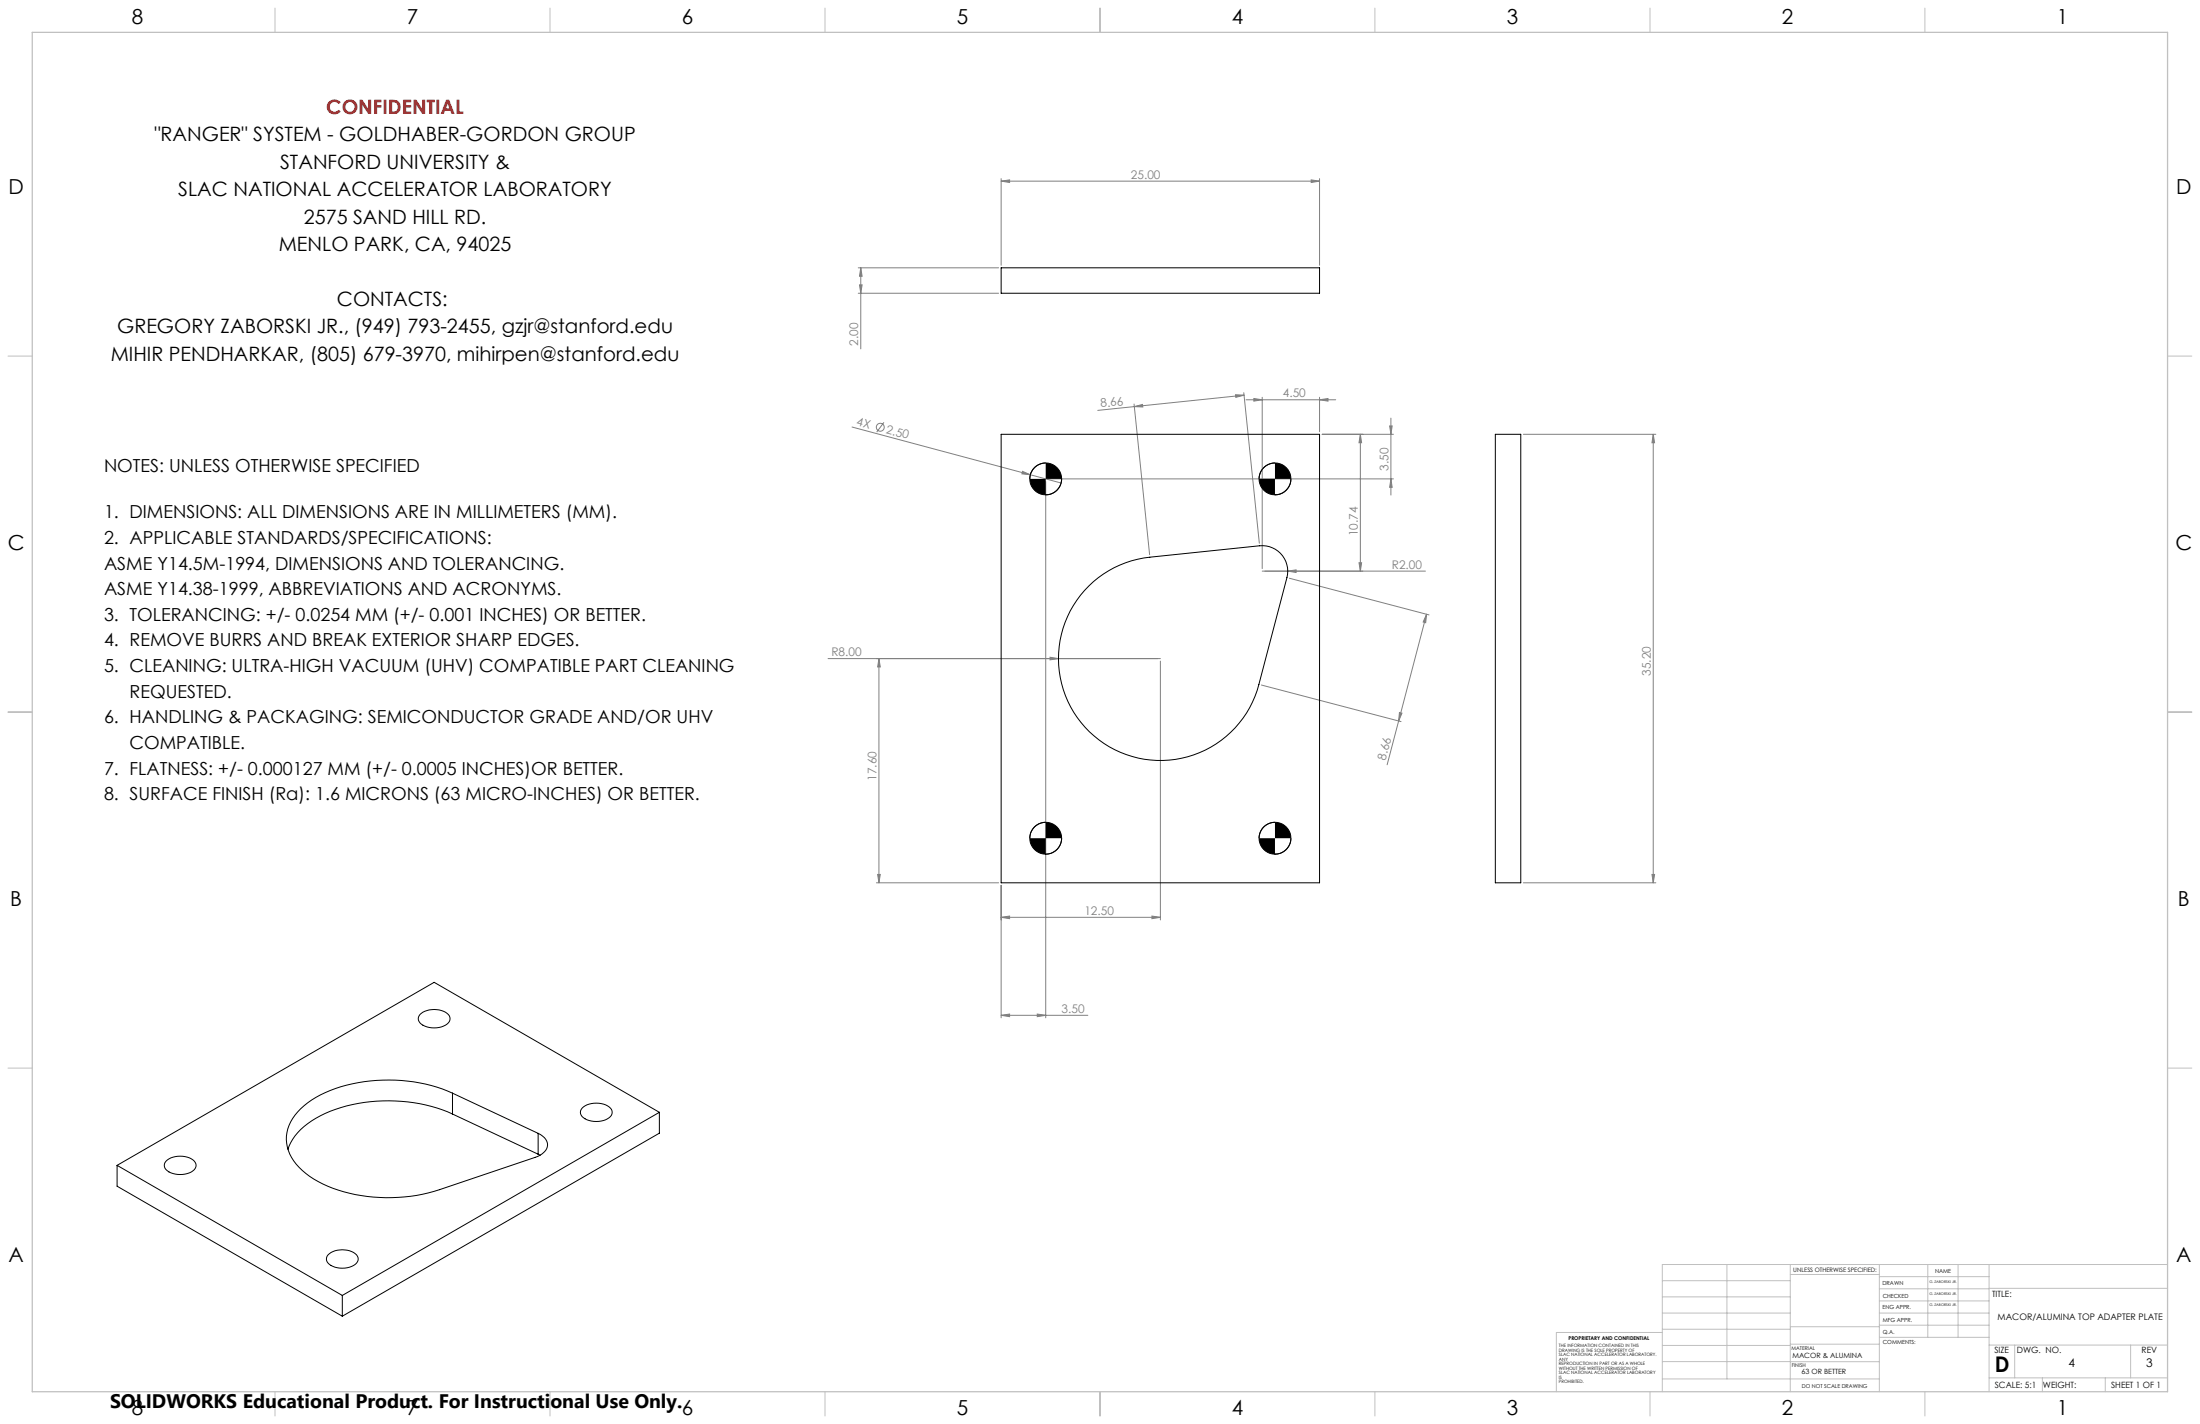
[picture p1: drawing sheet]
<svg xmlns="http://www.w3.org/2000/svg" width="864mm" height="559mm" viewBox="0 0 864 559" stroke-linecap="round" stroke-linejoin="round" font-family="sans-serif">
<g fill="none" stroke="#808080" stroke-width=".39">
<path d="M393 71.1l3.3-.5v1zM393 70.1v34M393 71.1h125M514.7 70.6l3.3 .5-3.3 .5zM518 70.1v34M336.9 115.1h55.1M336.9 105.1h55.1M337.4 111.8h1l-.5 3.3zM337.9 105.1l.5 3.3h-1zM337.9 105.1v31.8M445.2 158.5l6.1 59.2M445.2 159.6l-14.3 1.4"/>
<path d="M445.2 159.6l3.3-.9 .1 1zM485 154.9l3.4 .2-3.3 .8zM488.2 154.1l6.1 59.1M488.4 155.1l-43.2 4.5M489.1 156.9h35.2M492.2 156.4l3.3 .5-3.3 .5zM495.5 155.9v67.2M518 156.9l3.3-.5v1zM518 155.9v13.5M334.5 167.6l70 18.7M347 165.7l-2.9 3.9M519 170.4h28"/>
<path d="M534 170.4l.5 3.3h-1zM534 170.4v53.7M545.5 167.1h1l-.5 3.3zM546 164.1v30.2M598 170.4h52M649 170.4l.5 3.3h-1zM649 170.4v176M401.4 185l3.1 1.3-3.4-.4zM404.5 186.3l12 3.2M410.5 188.9v210.5M411.5 187.9h135.5M546 187.9l.5 3.3h-1z"/>
<path d="M495.5 224.1h64M505.5 224.1l3.3-.5v1zM506.1 226.9l54.9 14.4M533.5 220.8h1l-.5 3.3zM325 258.4h130.5M345 258.4l.5 3.3h-1zM345 258.4v88M412.2 257.9l3.3 .5-3.3 .5zM455.5 259.4v101.6M560 241l-15.5 59.1M560 241l-.4 3.4-.9-.3zM495.2 268.8l54.8 14.4"/>
<path d="M549.3 279.6l1 .3-1.3 3zM344 346.4h48M344.5 343.1h1l-.5 3.3zM393 360l3.3-.5v1zM393 347.4v52M393 360h62.5M452.2 359.5l3.3 .5-3.3 .5zM598 346.4h52M648.5 343.1h1l-.5 3.3zM393 398.4l3.3-.5v1.1zM393 398.4h34M407.2 397.9l3.3 .5-3.3 .6z"/>
<circle cx="345.6" cy="167.7" r="1.55"/>
</g>
<path d="M410.5 181.7a6.2 6.2 0 0 0-6.3 6.2M416.7 187.9a6.2 6.2 0 0 1-6.2 6.3M500.5 181.7a6.3 6.3 0 0 0-6.3 6.2M506.7 187.9a6.2 6.2 0 0 1-6.2 6.3M410.5 322.7a6.2 6.2 0 0 0-6.3 6.2M416.7 328.9a6.2 6.2 0 0 1-6.2 6.3M500.5 322.7a6.3 6.3 0 0 0-6.3 6.2M506.7 328.9a6.2 6.2 0 0 1-6.2 6.3" fill="none" stroke="#000" stroke-width=".39"/>
<g fill="none" stroke="#c0c0c0" stroke-width=".39">
<path d="M108 3.2v9.5M215.9 3.2v9.5M323.8 3.2v9.5M431.8 3.2v9.5M539.7 3.2v9.5M647.7 3.2v9.5M755.6 3.2v9.5M3.1 139.7h9.6M850.9 139.7h9.5M3.1 279.4h9.6M850.9 279.4h9.5M3.1 419.1h9.6"/>
<path d="M850.9 419.1h9.5M677.9 496.2v44.9M702.8 496.2v49.9M737.7 496.2v49.9M756.7 496.2v28.6M768.6 496.2v28.6M780.8 496.2v49.9M850.9 496.2h-198.4v49.9M652.5 515.3h50.3M652.5 508.9h50.3M652.5 502.6h50.3M702.8 500.1h34.9"/>
<path d="M737.7 510.5h43.1M737.7 505.7h43.1M737.7 501h43.1M737.7 515.3h43.1M780.8 505.6h70.1M652.5 534.3l85.2 .1M652.5 528h50.3M652.5 521.6h50.3M652.5 522.9h-41.6v23.2M702.8 527.5h35M702.8 520.6h35M737.7 520h43.1"/>
<path d="M737.8 524.8h43M780.8 527.8h70.1M790.9 527.8v12.9M836.4 527.8v12.9M108 546.1v9.6M215.9 546.1v9.6M323.8 546.1v9.6M431.8 546.1v9.6M539.7 546.1v9.6M647.7 546.1v9.6M652.5 541.1h85.2M755.6 546.1v9.6"/>
<path d="M780.8 540.7h70.1M801.7 540.7v5.4M826.4 540.7v5.4"/>
</g>
<path d="M12.7 12.7h838.2v533.4h-838.2z" fill="none" stroke="#c0c0c0" stroke-width=".5"/>
<path d="M404.2 328.9a6.2 6.2 0 0 0 6.3 6.3v-6.3zM410.5 322.7v6.2h6.2a6.2 6.2 0 0 0-6.2-6.2zM494.2 328.9a6.2 6.2 0 0 0 6.3 6.3v-6.3zM500.5 322.7v6.2h6.2a6.2 6.2 0 0 0-6.2-6.2zM494.2 187.9a6.2 6.2 0 0 0 6.3 6.3v-6.3zM500.5 181.7v6.2h6.2a6.3 6.3 0 0 0-6.2-6.2zM404.2 187.9a6.2 6.2 0 0 0 6.3 6.3v-6.3zM410.5 181.7v6.2h6.2a6.3 6.3 0 0 0-6.2-6.2z" fill="#000"/>
<g fill="#808080">
<path d="M401.4 185l3.1 1.3-3.4-.4z"/>
<path d="M412.2 257.9l3.3 .5-3.3 .5z"/>
<path d="M505.5 224.1l3.3-.5v1z"/>
<path d="M407.2 397.9l3.3 .5-3.3 .6zM393 398.4l3.3-.5v1.1zM452.2 359.5l3.3 .5-3.3 .5zM393 360l3.3-.5v1zM514.7 70.6l3.3 .5-3.3 .5zM393 71.1l3.3-.5v1z"/>
<path d="M492.2 156.4l3.3 .5-3.3 .5zM518 156.9l3.3-.5v1z"/>
<path d="M445.2 159.6l3.3-.9 .1 1zM485 154.9l3.4 .2-3.3 .8z"/>
<path d="M549.3 279.6l1 .3-1.3 3zM560 241l-.4 3.4-.9-.3z"/>
<path d="M546 187.9l.5 3.3h-1zM545.5 167.1h1l-.5 3.3zM533.5 220.8h1l-.5 3.3zM534 170.4l.5 3.3h-1zM648.5 343.1h1l-.5 3.3zM649 170.4l.5 3.3h-1zM337.4 111.8h1l-.5 3.3zM337.9 105.1l.5 3.3h-1z"/>
<path d="M345 258.4l.5 3.3h-1zM344.5 343.1h1l-.5 3.3z"/>
</g>
<g fill="none" stroke="#000" stroke-width=".39">
<path d="M393 105.1h125v10h-125zM393 170.4h125v176h-125zM587 170.4h10v176h-10zM427.4 229.9a39.7 39.7 0 0 1 24-11.2l43.1-4.5a10 10 0 0 1 10.7 12.5l-11 41.9a40 40 0 0 1-58.8 24.5 40 40 0 0 1-8-63.2zM164.9 398.1a8.6 8.6 0 0 1 11.5 .5 2.94 2.94 0 0 1-2.3 4.1 8.4 8.4 0 0 1-9.6-1.8 2.24 2.24 0 0 1 .4-2.8zM177.6 429a64 64 0 0 0-51.8 .6 22.8 22.8 0 0 0-13.2 14.8 16.6 16.6 0 0 0 7.5 16.1 54.9 54.9 0 0 0 36.3 9.4l7.2-.8 6.8-1.6 39.6-13.3a5.8 5.8 0 0 0 4.9-5.6 5.8 5.8 0 0 0-3.7-3.9M177.6 437.2a63.6 63.6 0 0 0-51.8 .6 24.1 24.1 0 0 0-12.8 13.2M177.6 429l33.6 15.7M177.6 429v8.2M177.6 437.2l33.6 15.7M228.5 434.9a8.6 8.6 0 0 1 11.5 .5 2.96 2.96 0 0 1-2.3 4 8.5 8.5 0 0 1-9.6-1.8 2.25 2.25 0 0 1 .4-2.7zM258.8 436.5l-124.4 71.9"/>
<path d="M258.8 436.5v8.2l-124.4 71.8M258.8 436.5l-88.4-51-124.4 71.8M46 457.3l88.4 51.1M46 457.3v8.2l88.4 51M65.2 455.7a8.9 8.9 0 0 1 11.1 0 2.61 2.61 0 0 1-1.2 4.2 9.2 9.2 0 0 1-9.9-.9 2.34 2.34 0 0 1 0-3.3zM211.2 444.7v8.2M211.2 452.9l.8 .4M128.8 492.4a8.9 8.9 0 0 1 11.1 0 2.6 2.6 0 0 1-1.1 4.2 8.7 8.7 0 0 1-10.4-1.4l-.2-.6a2.39 2.39 0 0 1 .6-2.2zM134.4 508.4v8.1"/>
<circle cx="410.5" cy="187.9" r="6.2"/>
<circle cx="500.5" cy="187.9" r="6.2"/>
<circle cx="410.5" cy="328.9" r="6.2"/>
<circle cx="500.5" cy="328.9" r="6.2"/>
</g>
<text font-size="8.5" x="783.1" y="538.4">D</text>
<g font-size="8.1">
<text x="51.7" y="9.3">8</text>
<text x="159.7" y="9.3">7</text>
<text x="267.6" y="9.3">6</text>
<text x="375.5" y="9.3">5</text>
<text x="483.5" y="9.3">4</text>
<text x="591.4" y="9.3">3</text>
<text x="699.4" y="9.3">2</text>
<text x="807.3" y="9.3">1</text>
<text x="3.3" y="76">D</text>
<text x="854.2" y="76">D</text>
<text x="3" y="215.7">C</text>
<text x="853.9" y="215.7">C</text>
<text x="4" y="355.4">B</text>
<text x="854.9" y="355.4">B</text>
<text x="3.3" y="495.1">A</text>
<text x="854.2" y="495.1">A</text>
<text x="51.7" y="555.4">8</text>
<text x="159.7" y="555.4">7</text>
<text x="267.6" y="555.4">6</text>
<text x="375.5" y="555.4">5</text>
<text x="483.5" y="555.4">4</text>
<text x="591.4" y="555.4">3</text>
<text x="699.4" y="555.4">2</text>
<text x="807.3" y="555.4">1</text>
</g>
<text font-size="7.8" fill="#f00" x="128.1" y="44.7">CONFIDENTIAL</text>
<g font-size="7.8">
<text x="60.6" y="55.5">&quot;RANGER&quot; SYSTEM - GOLDHABER-GORDON GROUP</text>
<text x="110" y="66.2">STANFORD UNIVERSITY &amp;</text>
<text x="70" y="77">SLAC NATIONAL ACCELERATOR LABORATORY</text>
<text x="119.3" y="87.8">2575 SAND HILL RD.</text>
<text x="109.4" y="98.5">MENLO PARK, CA, 94025</text>
<text x="132.3" y="120">CONTACTS:</text>
<text x="46" y="130.8">GREGORY ZABORSKI JR., (949) 793-2455, gzjr@stanford.edu</text>
<text x="43.5" y="141.6">MIHIR PENDHARKAR, (805) 679-3970, mihirpen@stanford.edu</text>
</g>
<text font-size="7.7" x="43.2" y="552.5">SOLIDWORKS Educational Product. For Instructional Use Only.</text>
<g font-size="7.1">
<text x="40.8" y="185.3">NOTES: UNLESS OTHERWISE SPECIFIED</text>
<text x="40.8" y="203.4">1. DIMENSIONS: ALL DIMENSIONS ARE IN MILLIMETERS (MM).</text>
<text x="40.8" y="213.4">2. APPLICABLE STANDARDS/SPECIFICATIONS:</text>
<text x="40.8" y="223.5">ASME Y14.5M-1994, DIMENSIONS AND TOLERANCING.</text>
<text x="40.8" y="233.6">ASME Y14.38-1999, ABBREVIATIONS AND ACRONYMS.</text>
<text x="40.8" y="243.6">3. TOLERANCING: +/- 0.0254 MM (+/- 0.001 INCHES) OR BETTER.</text>
<text x="40.8" y="253.7">4. REMOVE BURRS AND BREAK EXTERIOR SHARP EDGES.</text>
<text x="40.8" y="263.7">5. CLEANING: ULTRA-HIGH VACUUM (UHV) COMPATIBLE PART CLEANING</text>
<text x="50.8" y="273.8">REQUESTED.</text>
<text x="40.8" y="283.8">6. HANDLING &amp; PACKAGING: SEMICONDUCTOR GRADE AND/OR UHV</text>
<text x="50.8" y="293.9">COMPATIBLE.</text>
<text x="40.8" y="303.9">7. FLATNESS: +/- 0.000127 MM (+/- 0.0005 INCHES)OR BETTER.</text>
<text x="40.8" y="314">8. SURFACE FINISH (Ra): 1.6 MICRONS (63 MICRO-INCHES) OR BETTER.</text>
</g>
<g font-size="4.7" fill="#808080">
<text x="443.9" y="70.1">25.00</text>
<text x="336.9" y="135.6" transform="rotate(-90 336.9 135.6)">2.00</text>
<text x="503.6" y="155.9">4.50</text>
<text x="432.1" y="159.9" transform="rotate(-6 432.1 159.9)">8.66</text>
<text x="336" y="166.9" transform="rotate(15 336 166.9)">4X</text>
<text x="347.6" y="170" transform="rotate(15 347.6 170)">2.50</text>
<text x="545" y="184.7" transform="rotate(-90 545 184.7)">3.50</text>
<text x="533" y="210.4" transform="rotate(-90 533 210.4)">10.74</text>
<text x="546.4" y="223.1">R2.00</text>
<text x="326.4" y="257.4">R8.00</text>
<text x="648" y="265.2" transform="rotate(-90 648 265.2)">35.20</text>
<text x="543.9" y="298.6" transform="rotate(-75 543.9 298.6)">8.66</text>
<text x="344" y="306.5" transform="rotate(-90 344 306.5)">17.60</text>
<text x="425.7" y="359">12.50</text>
<text x="416.7" y="397.4">3.50</text>
</g>
<g font-size="4.7">
<text x="812" y="536.4">4</text>
<text x="842.5" y="536.4">3</text>
</g>
<text font-size="3.5" x="784.2" y="518">MACOR/ALUMINA TOP ADAPTER PLATE</text>
<g font-size="3.4">
<text x="782" y="508.9">TITLE:</text>
<text x="782.9" y="531">SIZE</text>
<text x="791.7" y="531">DWG. NO.</text>
<text x="840.7" y="531.1">REV</text>
<text x="783" y="544.6">SCALE: 5:1</text>
<text x="801.9" y="544.7">WEIGHT:</text>
<text x="828.7" y="544.6">SHEET 1 OF 1</text>
</g>
<g font-size="2.8">
<text x="703.6" y="532.7">MACOR &amp; ALUMINA</text>
<text x="707.2" y="539.1">63 OR BETTER</text>
</g>
<text font-size="2.4" x="704" y="499.1">UNLESS OTHERWISE SPECIFIED:</text>
<g font-size="2.2">
<text x="759.6" y="499.5">NAME</text>
<text x="739" y="504.3">DRAWN</text>
<text x="739.1" y="509.2">CHECKED</text>
<text x="739" y="513.9">ENG APPR.</text>
<text x="739.1" y="518.6">MFG APPR.</text>
<text x="739.1" y="523.3">Q.A.</text>
<text x="739.1" y="527.5">COMMENTS:</text>
</g>
<text font-size="2.1" x="707.3" y="544.5">DO NOT SCALE DRAWING</text>
<g font-size="2">
<text x="615.7" y="525.8">PROPRIETARY AND CONFIDENTIAL</text>
<text x="703.3" y="529.6">MATERIAL</text>
<text x="703.3" y="536.4">FINISH</text>
</g>
<g font-size="1.8">
<text x="612" y="528.7">THE INFORMATION CONTAINED IN THIS</text>
<text x="612" y="530.5">DRAWING IS THE SOLE PROPERTY OF</text>
<text x="612" y="532.2">SLAC NATIONAL ACCELERATOR LABORATORY.</text>
<text x="612" y="534">ANY</text>
<text x="612" y="535.8">REPRODUCTION IN PART OR AS A WHOLE</text>
<text x="612" y="537.5">WITHOUT THE WRITTEN PERMISSION OF</text>
<text x="612" y="539.3">SLAC NATIONAL ACCELERATOR LABORATORY</text>
<text x="612" y="541.1">IS</text>
<text x="612" y="542.8">PROHIBITED.</text>
</g>
<g font-size="1.4">
<text x="757.4" y="503.6">G. ZABORSKI JR.</text>
<text x="757.4" y="508.1">G. ZABORSKI JR.</text>
<text x="757.4" y="512.6">G. ZABORSKI JR.</text>
</g>
</svg>
